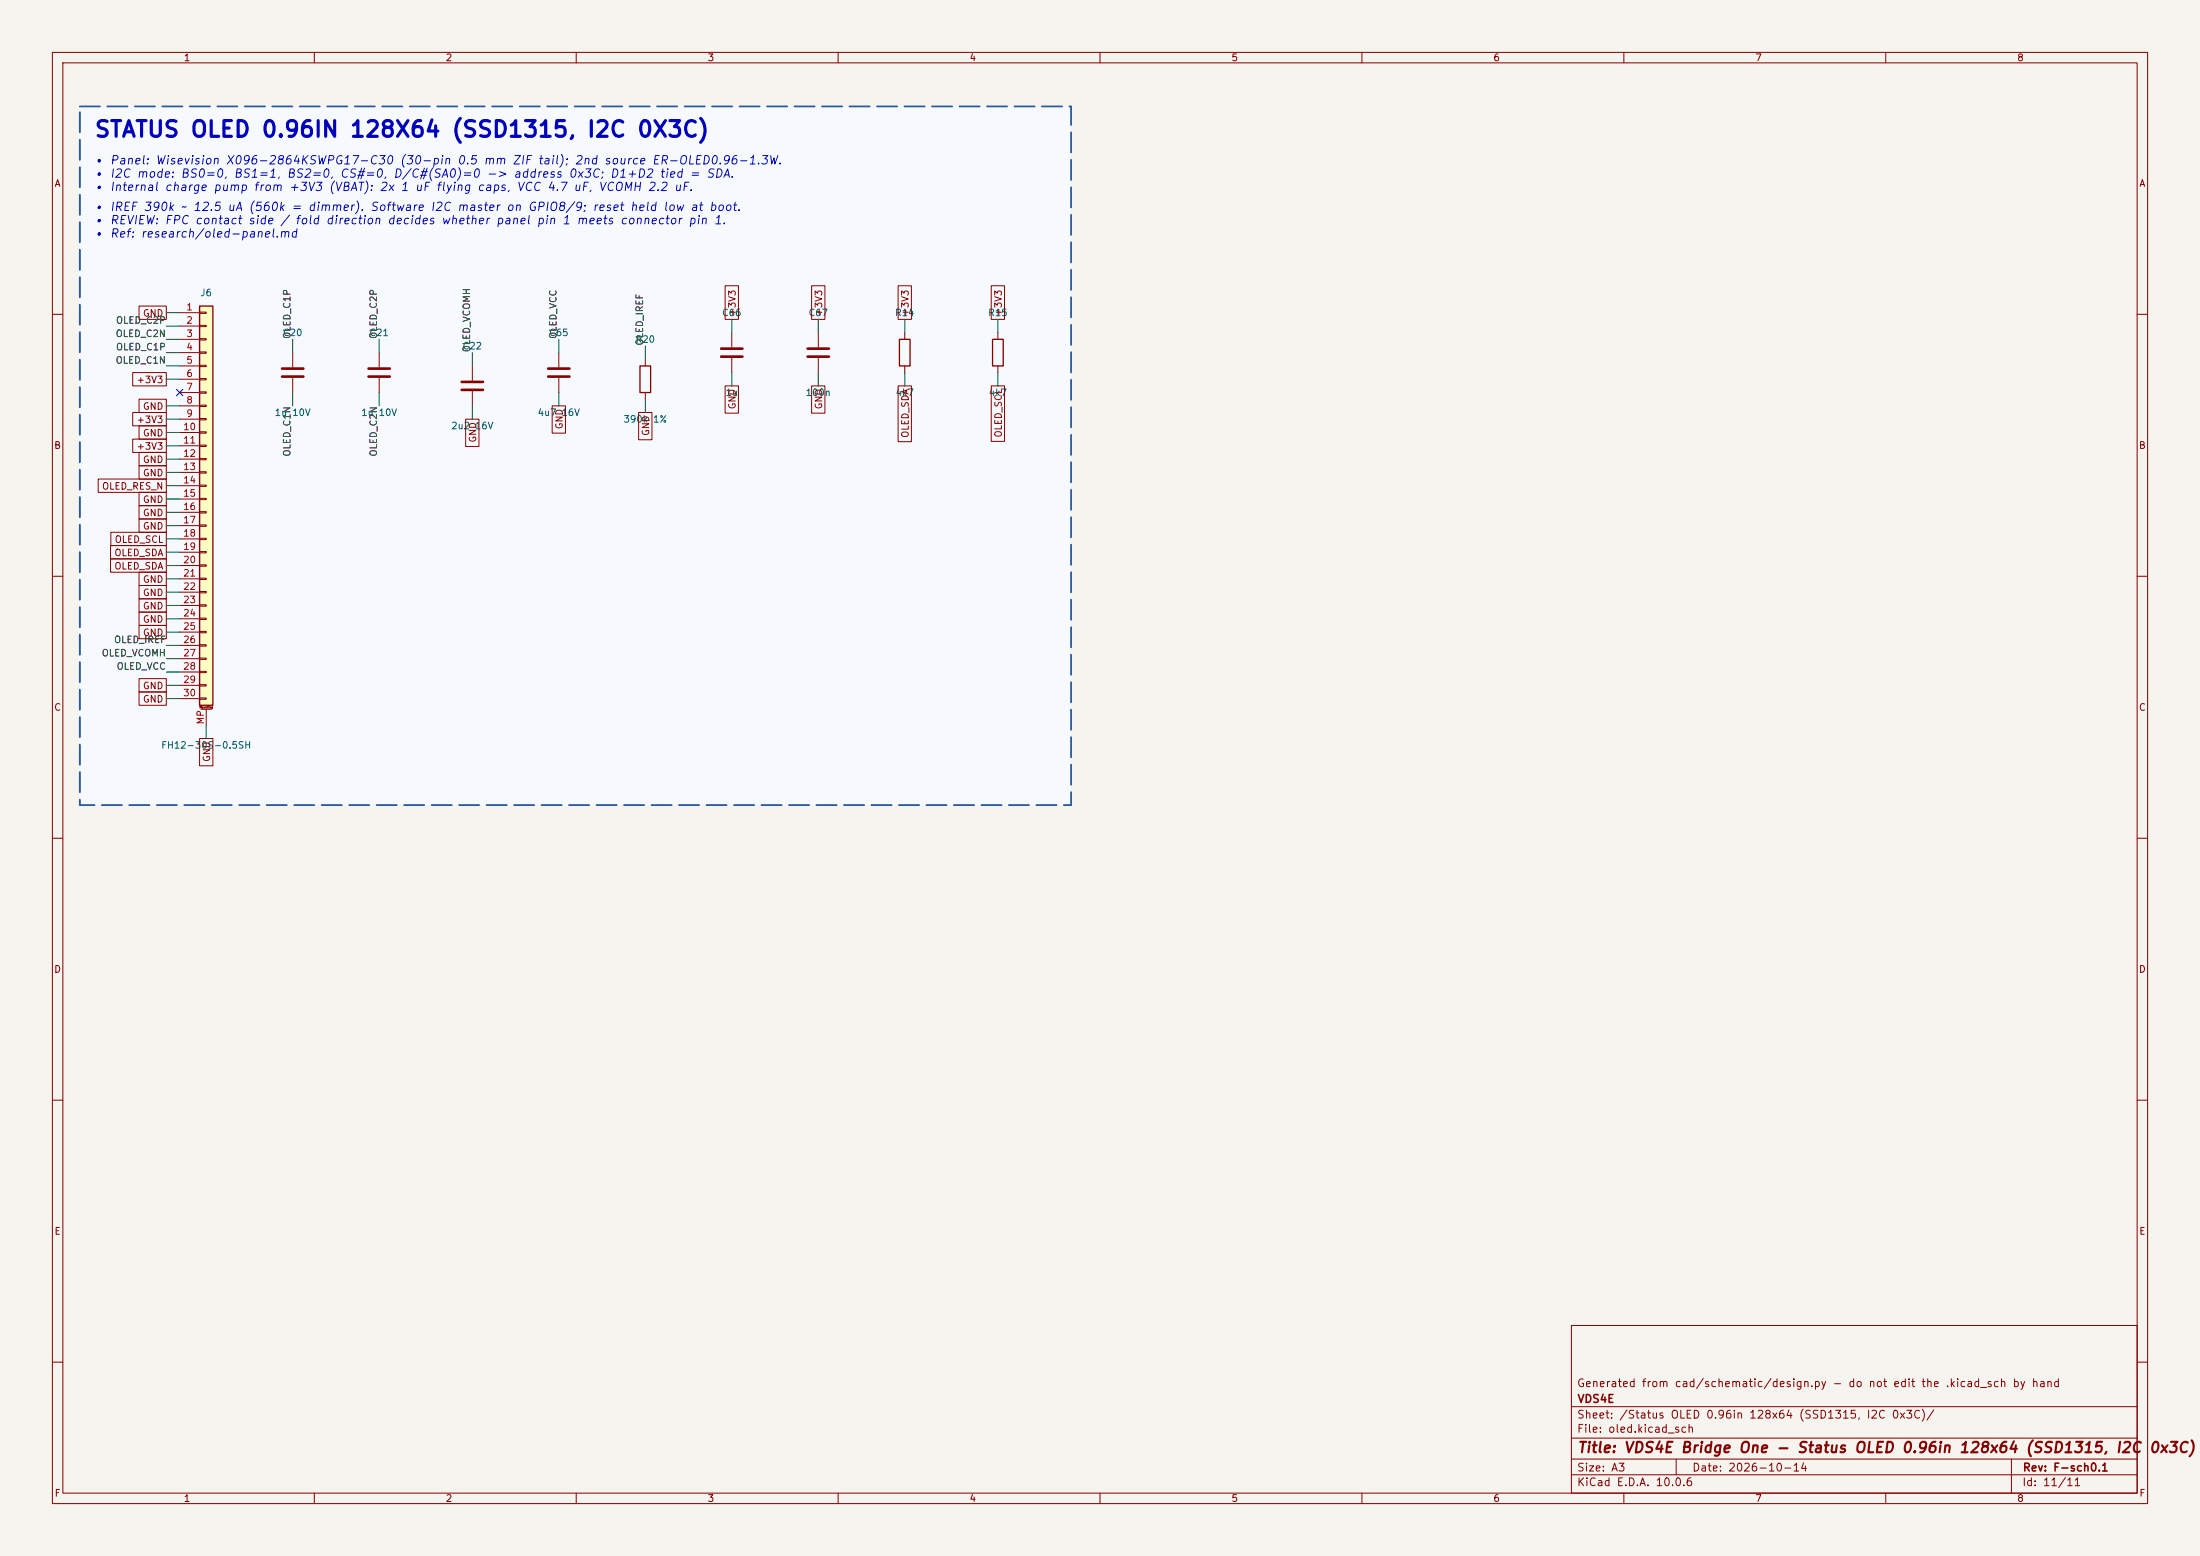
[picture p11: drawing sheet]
(kicad_sch
 (version 20260306)
 (generator "eeschema")
 (generator_version "10.0")
 (paper "A3")
 (title_block
  (title "VDS4E Bridge One - Status OLED 0.96in 128x64 (SSD1315, I2C 0x3C)")
  (date "2026-10-14")
  (rev "F-sch0.1")
  (company "VDS4E")
  (comment 1 "Generated from cad/schematic/design.py - do not edit the .kicad_sch by hand"))
 (lib_symbols
  (symbol "Connector_Generic_MountingPin:Conn_01x30_MountingPin"
   (pin_names
    (offset 1.016) (hide yes)) (exclude_from_sim no) (in_bom yes) (on_board yes)
   (in_pos_files yes)
   (duplicate_pin_numbers_are_jumpers no)
   (property "Reference" "J" (at 0 38.1 0) (show_name no) (do_not_autoplace no) (effects (font (size 1.27 1.27))))
   (property "Value" "Conn_01x30_MountingPin" (at 1.27 -40.64 0) (show_name no) (do_not_autoplace no) (effects (font (size 1.27 1.27)) (justify left)))
   (property "Footprint" "" (at 0 0 0) (show_name no) (do_not_autoplace no) (hide yes) (effects (font (size 1.27 1.27))))
   (property "Datasheet" "" (at 0 0 0) (show_name no) (do_not_autoplace no) (hide yes) (effects (font (size 1.27 1.27))))
   (property "Description" "Generic connectable mounting pin connector, single row, 01x30, script generated (kicad-library-utils/schlib/autogen/connector/)" (at 0 0 0) (show_name no) (do_not_autoplace no) (hide yes) (effects (font (size 1.27 1.27))))
   (symbol "Conn_01x30_MountingPin_1_1"
    (rectangle (start -1.27 36.83) (end 1.27 -39.37) (stroke (width 0.254) (type default)) (fill (type background)))
    (rectangle (start -1.27 35.687) (end 0 35.433) (stroke (width 0.1524) (type default)) (fill (type none)))
    (rectangle (start -1.27 33.147) (end 0 32.893) (stroke (width 0.1524) (type default)) (fill (type none)))
    (rectangle (start -1.27 30.607) (end 0 30.353) (stroke (width 0.1524) (type default)) (fill (type none)))
    (rectangle (start -1.27 28.067) (end 0 27.813) (stroke (width 0.1524) (type default)) (fill (type none)))
    (rectangle (start -1.27 25.527) (end 0 25.273) (stroke (width 0.1524) (type default)) (fill (type none)))
    (rectangle (start -1.27 22.987) (end 0 22.733) (stroke (width 0.1524) (type default)) (fill (type none)))
    (rectangle (start -1.27 20.447) (end 0 20.193) (stroke (width 0.1524) (type default)) (fill (type none)))
    (rectangle (start -1.27 17.907) (end 0 17.653) (stroke (width 0.1524) (type default)) (fill (type none)))
    (rectangle (start -1.27 15.367) (end 0 15.113) (stroke (width 0.1524) (type default)) (fill (type none)))
    (rectangle (start -1.27 12.827) (end 0 12.573) (stroke (width 0.1524) (type default)) (fill (type none)))
    (rectangle (start -1.27 10.287) (end 0 10.033) (stroke (width 0.1524) (type default)) (fill (type none)))
    (rectangle (start -1.27 7.747) (end 0 7.493) (stroke (width 0.1524) (type default)) (fill (type none)))
    (rectangle (start -1.27 5.207) (end 0 4.953) (stroke (width 0.1524) (type default)) (fill (type none)))
    (rectangle (start -1.27 2.667) (end 0 2.413) (stroke (width 0.1524) (type default)) (fill (type none)))
    (rectangle (start -1.27 0.127) (end 0 -0.127) (stroke (width 0.1524) (type default)) (fill (type none)))
    (rectangle (start -1.27 -2.413) (end 0 -2.667) (stroke (width 0.1524) (type default)) (fill (type none)))
    (rectangle (start -1.27 -4.953) (end 0 -5.207) (stroke (width 0.1524) (type default)) (fill (type none)))
    (rectangle (start -1.27 -7.493) (end 0 -7.747) (stroke (width 0.1524) (type default)) (fill (type none)))
    (rectangle (start -1.27 -10.033) (end 0 -10.287) (stroke (width 0.1524) (type default)) (fill (type none)))
    (rectangle (start -1.27 -12.573) (end 0 -12.827) (stroke (width 0.1524) (type default)) (fill (type none)))
    (rectangle (start -1.27 -15.113) (end 0 -15.367) (stroke (width 0.1524) (type default)) (fill (type none)))
    (rectangle (start -1.27 -17.653) (end 0 -17.907) (stroke (width 0.1524) (type default)) (fill (type none)))
    (rectangle (start -1.27 -20.193) (end 0 -20.447) (stroke (width 0.1524) (type default)) (fill (type none)))
    (rectangle (start -1.27 -22.733) (end 0 -22.987) (stroke (width 0.1524) (type default)) (fill (type none)))
    (rectangle (start -1.27 -25.273) (end 0 -25.527) (stroke (width 0.1524) (type default)) (fill (type none)))
    (rectangle (start -1.27 -27.813) (end 0 -28.067) (stroke (width 0.1524) (type default)) (fill (type none)))
    (rectangle (start -1.27 -30.353) (end 0 -30.607) (stroke (width 0.1524) (type default)) (fill (type none)))
    (rectangle (start -1.27 -32.893) (end 0 -33.147) (stroke (width 0.1524) (type default)) (fill (type none)))
    (rectangle (start -1.27 -35.433) (end 0 -35.687) (stroke (width 0.1524) (type default)) (fill (type none)))
    (rectangle (start -1.27 -37.973) (end 0 -38.227) (stroke (width 0.1524) (type default)) (fill (type none)))
    (polyline (pts (xy -1.016 -40.132) (xy 1.016 -40.132)) (stroke (width 0.1524) (type default)) (fill (type none)))
    (text "Mounting" (at 0 -39.751 0) (effects (font (size 0.381 0.381))))
    (pin passive line (at -5.08 35.56 0) (length 3.81) (name "Pin_1" (effects (font (size 1.27 1.27)))) (number "1" (effects (font (size 1.27 1.27)))))
    (pin passive line (at -5.08 33.02 0) (length 3.81) (name "Pin_2" (effects (font (size 1.27 1.27)))) (number "2" (effects (font (size 1.27 1.27)))))
    (pin passive line (at -5.08 30.48 0) (length 3.81) (name "Pin_3" (effects (font (size 1.27 1.27)))) (number "3" (effects (font (size 1.27 1.27)))))
    (pin passive line (at -5.08 27.94 0) (length 3.81) (name "Pin_4" (effects (font (size 1.27 1.27)))) (number "4" (effects (font (size 1.27 1.27)))))
    (pin passive line (at -5.08 25.4 0) (length 3.81) (name "Pin_5" (effects (font (size 1.27 1.27)))) (number "5" (effects (font (size 1.27 1.27)))))
    (pin passive line (at -5.08 22.86 0) (length 3.81) (name "Pin_6" (effects (font (size 1.27 1.27)))) (number "6" (effects (font (size 1.27 1.27)))))
    (pin passive line (at -5.08 20.32 0) (length 3.81) (name "Pin_7" (effects (font (size 1.27 1.27)))) (number "7" (effects (font (size 1.27 1.27)))))
    (pin passive line (at -5.08 17.78 0) (length 3.81) (name "Pin_8" (effects (font (size 1.27 1.27)))) (number "8" (effects (font (size 1.27 1.27)))))
    (pin passive line (at -5.08 15.24 0) (length 3.81) (name "Pin_9" (effects (font (size 1.27 1.27)))) (number "9" (effects (font (size 1.27 1.27)))))
    (pin passive line (at -5.08 12.7 0) (length 3.81) (name "Pin_10" (effects (font (size 1.27 1.27)))) (number "10" (effects (font (size 1.27 1.27)))))
    (pin passive line (at -5.08 10.16 0) (length 3.81) (name "Pin_11" (effects (font (size 1.27 1.27)))) (number "11" (effects (font (size 1.27 1.27)))))
    (pin passive line (at -5.08 7.62 0) (length 3.81) (name "Pin_12" (effects (font (size 1.27 1.27)))) (number "12" (effects (font (size 1.27 1.27)))))
    (pin passive line (at -5.08 5.08 0) (length 3.81) (name "Pin_13" (effects (font (size 1.27 1.27)))) (number "13" (effects (font (size 1.27 1.27)))))
    (pin passive line (at -5.08 2.54 0) (length 3.81) (name "Pin_14" (effects (font (size 1.27 1.27)))) (number "14" (effects (font (size 1.27 1.27)))))
    (pin passive line (at -5.08 0 0) (length 3.81) (name "Pin_15" (effects (font (size 1.27 1.27)))) (number "15" (effects (font (size 1.27 1.27)))))
    (pin passive line (at -5.08 -2.54 0) (length 3.81) (name "Pin_16" (effects (font (size 1.27 1.27)))) (number "16" (effects (font (size 1.27 1.27)))))
    (pin passive line (at -5.08 -5.08 0) (length 3.81) (name "Pin_17" (effects (font (size 1.27 1.27)))) (number "17" (effects (font (size 1.27 1.27)))))
    (pin passive line (at -5.08 -7.62 0) (length 3.81) (name "Pin_18" (effects (font (size 1.27 1.27)))) (number "18" (effects (font (size 1.27 1.27)))))
    (pin passive line (at -5.08 -10.16 0) (length 3.81) (name "Pin_19" (effects (font (size 1.27 1.27)))) (number "19" (effects (font (size 1.27 1.27)))))
    (pin passive line (at -5.08 -12.7 0) (length 3.81) (name "Pin_20" (effects (font (size 1.27 1.27)))) (number "20" (effects (font (size 1.27 1.27)))))
    (pin passive line (at -5.08 -15.24 0) (length 3.81) (name "Pin_21" (effects (font (size 1.27 1.27)))) (number "21" (effects (font (size 1.27 1.27)))))
    (pin passive line (at -5.08 -17.78 0) (length 3.81) (name "Pin_22" (effects (font (size 1.27 1.27)))) (number "22" (effects (font (size 1.27 1.27)))))
    (pin passive line (at -5.08 -20.32 0) (length 3.81) (name "Pin_23" (effects (font (size 1.27 1.27)))) (number "23" (effects (font (size 1.27 1.27)))))
    (pin passive line (at -5.08 -22.86 0) (length 3.81) (name "Pin_24" (effects (font (size 1.27 1.27)))) (number "24" (effects (font (size 1.27 1.27)))))
    (pin passive line (at -5.08 -25.4 0) (length 3.81) (name "Pin_25" (effects (font (size 1.27 1.27)))) (number "25" (effects (font (size 1.27 1.27)))))
    (pin passive line (at -5.08 -27.94 0) (length 3.81) (name "Pin_26" (effects (font (size 1.27 1.27)))) (number "26" (effects (font (size 1.27 1.27)))))
    (pin passive line (at -5.08 -30.48 0) (length 3.81) (name "Pin_27" (effects (font (size 1.27 1.27)))) (number "27" (effects (font (size 1.27 1.27)))))
    (pin passive line (at -5.08 -33.02 0) (length 3.81) (name "Pin_28" (effects (font (size 1.27 1.27)))) (number "28" (effects (font (size 1.27 1.27)))))
    (pin passive line (at -5.08 -35.56 0) (length 3.81) (name "Pin_29" (effects (font (size 1.27 1.27)))) (number "29" (effects (font (size 1.27 1.27)))))
    (pin passive line (at -5.08 -38.1 0) (length 3.81) (name "Pin_30" (effects (font (size 1.27 1.27)))) (number "30" (effects (font (size 1.27 1.27)))))
    (pin passive line (at 0 -43.18 90) (length 3.048) (name "MountPin" (effects (font (size 1.27 1.27)))) (number "MP" (effects (font (size 1.27 1.27))))))
   (embedded_fonts no))
  (symbol "Device:C"
   (pin_numbers (hide yes))
   (pin_names
    (offset 0.254)) (exclude_from_sim no) (in_bom yes) (on_board yes)
   (in_pos_files yes)
   (duplicate_pin_numbers_are_jumpers no)
   (property "Reference" "C" (at 0.635 2.54 0) (show_name no) (do_not_autoplace no) (effects (font (size 1.27 1.27)) (justify left)))
   (property "Value" "C" (at 0.635 -2.54 0) (show_name no) (do_not_autoplace no) (effects (font (size 1.27 1.27)) (justify left)))
   (property "Footprint" "" (at 0.9652 -3.81 0) (show_name no) (do_not_autoplace no) (hide yes) (effects (font (size 1.27 1.27))))
   (property "Datasheet" "" (at 0 0 0) (show_name no) (do_not_autoplace no) (hide yes) (effects (font (size 1.27 1.27))))
   (property "Description" "Unpolarized capacitor" (at 0 0 0) (show_name no) (do_not_autoplace no) (hide yes) (effects (font (size 1.27 1.27))))
   (symbol "C_0_1"
    (polyline (pts (xy -2.032 0.762) (xy 2.032 0.762)) (stroke (width 0.508) (type default)) (fill (type none)))
    (polyline (pts (xy -2.032 -0.762) (xy 2.032 -0.762)) (stroke (width 0.508) (type default)) (fill (type none))))
   (symbol "C_1_1"
    (pin passive line (at 0 3.81 270) (length 2.794) (name "" (effects (font (size 1.27 1.27)))) (number "1" (effects (font (size 1.27 1.27)))))
    (pin passive line (at 0 -3.81 90) (length 2.794) (name "" (effects (font (size 1.27 1.27)))) (number "2" (effects (font (size 1.27 1.27))))))
   (embedded_fonts no))
  (symbol "Device:R"
   (pin_numbers (hide yes))
   (pin_names
    (offset 0)) (exclude_from_sim no) (in_bom yes) (on_board yes)
   (in_pos_files yes)
   (duplicate_pin_numbers_are_jumpers no)
   (property "Reference" "R" (at 2.032 0 90) (show_name no) (do_not_autoplace no) (effects (font (size 1.27 1.27))))
   (property "Value" "R" (at 0 0 90) (show_name no) (do_not_autoplace no) (effects (font (size 1.27 1.27))))
   (property "Footprint" "" (at -1.778 0 90) (show_name no) (do_not_autoplace no) (hide yes) (effects (font (size 1.27 1.27))))
   (property "Datasheet" "" (at 0 0 0) (show_name no) (do_not_autoplace no) (hide yes) (effects (font (size 1.27 1.27))))
   (property "Description" "Resistor" (at 0 0 0) (show_name no) (do_not_autoplace no) (hide yes) (effects (font (size 1.27 1.27))))
   (symbol "R_0_1"
    (rectangle (start -1.016 -2.54) (end 1.016 2.54) (stroke (width 0.254) (type default)) (fill (type none))))
   (symbol "R_1_1"
    (pin passive line (at 0 3.81 270) (length 1.27) (name "" (effects (font (size 1.27 1.27)))) (number "1" (effects (font (size 1.27 1.27)))))
    (pin passive line (at 0 -3.81 90) (length 1.27) (name "" (effects (font (size 1.27 1.27)))) (number "2" (effects (font (size 1.27 1.27))))))
   (embedded_fonts no)))
 (rectangle
  (start 15.24 20.32)
  (end 204.47 153.67)
  (stroke (width 0.35) (type dash) (color 40 90 160 1))
  (fill (type color) (color 230 240 255 0.35)))
 (text "• I2C mode: BS0=0, BS1=1, BS2=0, CS#=0, D/C#(SA0)=0 -> address 0x3C; D1+D2 tied = SDA."
  (exclude_from_sim no)
  (at 17.78 34.29 0)
  (effects (font (size 1.6 1.6)
    (italic yes)) (justify left bottom)))
 (text "• Panel: Wisevision X096-2864KSWPG17-C30 (30-pin 0.5 mm ZIF tail); 2nd source ER-OLED0.96-1.3W."
  (exclude_from_sim no)
  (at 17.78 31.75 0)
  (effects (font (size 1.6 1.6)
    (italic yes)) (justify left bottom)))
 (text "• Ref: research/oled-panel.md"
  (exclude_from_sim no)
  (at 17.78 45.72 0)
  (effects (font (size 1.6 1.6)
    (italic yes)) (justify left bottom)))
 (text "• IREF 390k ~ 12.5 uA (560k = dimmer). Software I2C master on GPIO8/9; reset held low at boot."
  (exclude_from_sim no)
  (at 17.78 40.64 0)
  (effects (font (size 1.6 1.6)
    (italic yes)) (justify left bottom)))
 (text "• Internal charge pump from +3V3 (VBAT): 2x 1 uF flying caps, VCC 4.7 uF, VCOMH 2.2 uF."
  (exclude_from_sim no)
  (at 17.78 36.83 0)
  (effects (font (size 1.6 1.6)
    (italic yes)) (justify left bottom)))
 (text "STATUS OLED 0.96IN 128X64 (SSD1315, I2C 0X3C)"
  (exclude_from_sim no)
  (at 17.78 26.67 0)
  (effects (font (size 3 3)
    (bold yes)) (justify left bottom)))
 (text "• REVIEW: FPC contact side / fold direction decides whether panel pin 1 meets connector pin 1."
  (exclude_from_sim no)
  (at 17.78 43.18 0)
  (effects (font (size 1.6 1.6)
    (italic yes)) (justify left bottom)))
 (no_connect
  (at 34.29 74.93))
 (wire
  (pts (xy 39.37 138.43) (xy 39.37 140.97))
  (stroke (width 0) (type default)))
 (wire
  (pts (xy 34.29 80.01) (xy 31.75 80.01))
  (stroke (width 0) (type default)))
 (wire
  (pts (xy 34.29 113.03) (xy 31.75 113.03))
  (stroke (width 0) (type default)))
 (wire
  (pts (xy 34.29 123.19) (xy 31.75 123.19))
  (stroke (width 0) (type default)))
 (wire
  (pts (xy 72.39 67.31) (xy 72.39 64.77))
  (stroke (width 0) (type default)))
 (wire
  (pts (xy 34.29 110.49) (xy 31.75 110.49))
  (stroke (width 0) (type default)))
 (wire
  (pts (xy 34.29 64.77) (xy 31.75 64.77))
  (stroke (width 0) (type default)))
 (wire
  (pts (xy 34.29 107.95) (xy 31.75 107.95))
  (stroke (width 0) (type default)))
 (wire
  (pts (xy 34.29 90.17) (xy 31.75 90.17))
  (stroke (width 0) (type default)))
 (wire
  (pts (xy 34.29 62.23) (xy 31.75 62.23))
  (stroke (width 0) (type default)))
 (wire
  (pts (xy 34.29 118.11) (xy 31.75 118.11))
  (stroke (width 0) (type default)))
 (wire
  (pts (xy 156.21 71.12) (xy 156.21 73.66))
  (stroke (width 0) (type default)))
 (wire
  (pts (xy 34.29 92.71) (xy 31.75 92.71))
  (stroke (width 0) (type default)))
 (wire
  (pts (xy 72.39 74.93) (xy 72.39 77.47))
  (stroke (width 0) (type default)))
 (wire
  (pts (xy 34.29 120.65) (xy 31.75 120.65))
  (stroke (width 0) (type default)))
 (wire
  (pts (xy 123.19 76.2) (xy 123.19 78.74))
  (stroke (width 0) (type default)))
 (wire
  (pts (xy 55.88 74.93) (xy 55.88 77.47))
  (stroke (width 0) (type default)))
 (wire
  (pts (xy 34.29 69.85) (xy 31.75 69.85))
  (stroke (width 0) (type default)))
 (wire
  (pts (xy 190.5 71.12) (xy 190.5 73.66))
  (stroke (width 0) (type default)))
 (wire
  (pts (xy 34.29 105.41) (xy 31.75 105.41))
  (stroke (width 0) (type default)))
 (wire
  (pts (xy 106.68 67.31) (xy 106.68 64.77))
  (stroke (width 0) (type default)))
 (wire
  (pts (xy 34.29 85.09) (xy 31.75 85.09))
  (stroke (width 0) (type default)))
 (wire
  (pts (xy 172.72 63.5) (xy 172.72 60.96))
  (stroke (width 0) (type default)))
 (wire
  (pts (xy 172.72 71.12) (xy 172.72 73.66))
  (stroke (width 0) (type default)))
 (wire
  (pts (xy 34.29 67.31) (xy 31.75 67.31))
  (stroke (width 0) (type default)))
 (wire
  (pts (xy 90.17 77.47) (xy 90.17 80.01))
  (stroke (width 0) (type default)))
 (wire
  (pts (xy 123.19 68.58) (xy 123.19 66.04))
  (stroke (width 0) (type default)))
 (wire
  (pts (xy 34.29 128.27) (xy 31.75 128.27))
  (stroke (width 0) (type default)))
 (wire
  (pts (xy 90.17 69.85) (xy 90.17 67.31))
  (stroke (width 0) (type default)))
 (wire
  (pts (xy 190.5 63.5) (xy 190.5 60.96))
  (stroke (width 0) (type default)))
 (wire
  (pts (xy 34.29 130.81) (xy 31.75 130.81))
  (stroke (width 0) (type default)))
 (wire
  (pts (xy 34.29 97.79) (xy 31.75 97.79))
  (stroke (width 0) (type default)))
 (wire
  (pts (xy 34.29 95.25) (xy 31.75 95.25))
  (stroke (width 0) (type default)))
 (wire
  (pts (xy 34.29 133.35) (xy 31.75 133.35))
  (stroke (width 0) (type default)))
 (wire
  (pts (xy 34.29 82.55) (xy 31.75 82.55))
  (stroke (width 0) (type default)))
 (wire
  (pts (xy 156.21 63.5) (xy 156.21 60.96))
  (stroke (width 0) (type default)))
 (wire
  (pts (xy 34.29 100.33) (xy 31.75 100.33))
  (stroke (width 0) (type default)))
 (wire
  (pts (xy 139.7 71.12) (xy 139.7 73.66))
  (stroke (width 0) (type default)))
 (wire
  (pts (xy 34.29 77.47) (xy 31.75 77.47))
  (stroke (width 0) (type default)))
 (wire
  (pts (xy 34.29 87.63) (xy 31.75 87.63))
  (stroke (width 0) (type default)))
 (wire
  (pts (xy 139.7 63.5) (xy 139.7 60.96))
  (stroke (width 0) (type default)))
 (wire
  (pts (xy 55.88 67.31) (xy 55.88 64.77))
  (stroke (width 0) (type default)))
 (wire
  (pts (xy 34.29 72.39) (xy 31.75 72.39))
  (stroke (width 0) (type default)))
 (wire
  (pts (xy 106.68 74.93) (xy 106.68 77.47))
  (stroke (width 0) (type default)))
 (wire
  (pts (xy 34.29 115.57) (xy 31.75 115.57))
  (stroke (width 0) (type default)))
 (wire
  (pts (xy 34.29 102.87) (xy 31.75 102.87))
  (stroke (width 0) (type default)))
 (wire
  (pts (xy 34.29 59.69) (xy 31.75 59.69))
  (stroke (width 0) (type default)))
 (wire
  (pts (xy 34.29 125.73) (xy 31.75 125.73))
  (stroke (width 0) (type default)))
 (label "OLED_C2P"
  (at 31.75 62.23 180)
  (effects (font (size 1.27 1.27)) (justify right bottom)))
 (label "OLED_C2N"
  (at 72.39 77.47 270)
  (effects (font (size 1.27 1.27)) (justify right bottom)))
 (label "OLED_C2P"
  (at 72.39 64.77 90)
  (effects (font (size 1.27 1.27)) (justify left bottom)))
 (label "OLED_C1N"
  (at 31.75 69.85 180)
  (effects (font (size 1.27 1.27)) (justify right bottom)))
 (label "OLED_C2N"
  (at 31.75 64.77 180)
  (effects (font (size 1.27 1.27)) (justify right bottom)))
 (label "OLED_IREF"
  (at 123.19 66.04 90)
  (effects (font (size 1.27 1.27)) (justify left bottom)))
 (label "OLED_IREF"
  (at 31.75 123.19 180)
  (effects (font (size 1.27 1.27)) (justify right bottom)))
 (label "OLED_VCOMH"
  (at 31.75 125.73 180)
  (effects (font (size 1.27 1.27)) (justify right bottom)))
 (label "OLED_VCOMH"
  (at 90.17 67.31 90)
  (effects (font (size 1.27 1.27)) (justify left bottom)))
 (label "OLED_C1N"
  (at 55.88 77.47 270)
  (effects (font (size 1.27 1.27)) (justify right bottom)))
 (label "OLED_VCC"
  (at 31.75 128.27 180)
  (effects (font (size 1.27 1.27)) (justify right bottom)))
 (label "OLED_VCC"
  (at 106.68 64.77 90)
  (effects (font (size 1.27 1.27)) (justify left bottom)))
 (label "OLED_C1P"
  (at 55.88 64.77 90)
  (effects (font (size 1.27 1.27)) (justify left bottom)))
 (label "OLED_C1P"
  (at 31.75 67.31 180)
  (effects (font (size 1.27 1.27)) (justify right bottom)))
 (global_label "OLED_RES_N"
  (shape passive)
  (at 31.75 92.71 180)
  (effects (font (size 1.27 1.27)) (justify right))
  (property "Intersheetrefs" "${INTERSHEET_REFS}" (at 31.75 92.71 0) (hide yes) (show_name no) (do_not_autoplace no) (effects (font (size 1.27 1.27)))))
 (global_label "+3V3"
  (shape passive)
  (at 156.21 60.96 90)
  (effects (font (size 1.27 1.27)) (justify left))
  (property "Intersheetrefs" "${INTERSHEET_REFS}" (at 156.21 60.96 0) (hide yes) (show_name no) (do_not_autoplace no) (effects (font (size 1.27 1.27)))))
 (global_label "+3V3"
  (shape passive)
  (at 172.72 60.96 90)
  (effects (font (size 1.27 1.27)) (justify left))
  (property "Intersheetrefs" "${INTERSHEET_REFS}" (at 172.72 60.96 0) (hide yes) (show_name no) (do_not_autoplace no) (effects (font (size 1.27 1.27)))))
 (global_label "OLED_SDA"
  (shape passive)
  (at 31.75 107.95 180)
  (effects (font (size 1.27 1.27)) (justify right))
  (property "Intersheetrefs" "${INTERSHEET_REFS}" (at 31.75 107.95 0) (hide yes) (show_name no) (do_not_autoplace no) (effects (font (size 1.27 1.27)))))
 (global_label "GND"
  (shape passive)
  (at 106.68 77.47 270)
  (effects (font (size 1.27 1.27)) (justify right))
  (property "Intersheetrefs" "${INTERSHEET_REFS}" (at 106.68 77.47 0) (hide yes) (show_name no) (do_not_autoplace no) (effects (font (size 1.27 1.27)))))
 (global_label "+3V3"
  (shape passive)
  (at 31.75 85.09 180)
  (effects (font (size 1.27 1.27)) (justify right))
  (property "Intersheetrefs" "${INTERSHEET_REFS}" (at 31.75 85.09 0) (hide yes) (show_name no) (do_not_autoplace no) (effects (font (size 1.27 1.27)))))
 (global_label "GND"
  (shape passive)
  (at 31.75 133.35 180)
  (effects (font (size 1.27 1.27)) (justify right))
  (property "Intersheetrefs" "${INTERSHEET_REFS}" (at 31.75 133.35 0) (hide yes) (show_name no) (do_not_autoplace no) (effects (font (size 1.27 1.27)))))
 (global_label "+3V3"
  (shape passive)
  (at 190.5 60.96 90)
  (effects (font (size 1.27 1.27)) (justify left))
  (property "Intersheetrefs" "${INTERSHEET_REFS}" (at 190.5 60.96 0) (hide yes) (show_name no) (do_not_autoplace no) (effects (font (size 1.27 1.27)))))
 (global_label "GND"
  (shape passive)
  (at 31.75 87.63 180)
  (effects (font (size 1.27 1.27)) (justify right))
  (property "Intersheetrefs" "${INTERSHEET_REFS}" (at 31.75 87.63 0) (hide yes) (show_name no) (do_not_autoplace no) (effects (font (size 1.27 1.27)))))
 (global_label "OLED_SCL"
  (shape passive)
  (at 31.75 102.87 180)
  (effects (font (size 1.27 1.27)) (justify right))
  (property "Intersheetrefs" "${INTERSHEET_REFS}" (at 31.75 102.87 0) (hide yes) (show_name no) (do_not_autoplace no) (effects (font (size 1.27 1.27)))))
 (global_label "GND"
  (shape passive)
  (at 31.75 90.17 180)
  (effects (font (size 1.27 1.27)) (justify right))
  (property "Intersheetrefs" "${INTERSHEET_REFS}" (at 31.75 90.17 0) (hide yes) (show_name no) (do_not_autoplace no) (effects (font (size 1.27 1.27)))))
 (global_label "GND"
  (shape passive)
  (at 31.75 77.47 180)
  (effects (font (size 1.27 1.27)) (justify right))
  (property "Intersheetrefs" "${INTERSHEET_REFS}" (at 31.75 77.47 0) (hide yes) (show_name no) (do_not_autoplace no) (effects (font (size 1.27 1.27)))))
 (global_label "GND"
  (shape passive)
  (at 31.75 113.03 180)
  (effects (font (size 1.27 1.27)) (justify right))
  (property "Intersheetrefs" "${INTERSHEET_REFS}" (at 31.75 113.03 0) (hide yes) (show_name no) (do_not_autoplace no) (effects (font (size 1.27 1.27)))))
 (global_label "GND"
  (shape passive)
  (at 31.75 82.55 180)
  (effects (font (size 1.27 1.27)) (justify right))
  (property "Intersheetrefs" "${INTERSHEET_REFS}" (at 31.75 82.55 0) (hide yes) (show_name no) (do_not_autoplace no) (effects (font (size 1.27 1.27)))))
 (global_label "+3V3"
  (shape passive)
  (at 139.7 60.96 90)
  (effects (font (size 1.27 1.27)) (justify left))
  (property "Intersheetrefs" "${INTERSHEET_REFS}" (at 139.7 60.96 0) (hide yes) (show_name no) (do_not_autoplace no) (effects (font (size 1.27 1.27)))))
 (global_label "GND"
  (shape passive)
  (at 31.75 115.57 180)
  (effects (font (size 1.27 1.27)) (justify right))
  (property "Intersheetrefs" "${INTERSHEET_REFS}" (at 31.75 115.57 0) (hide yes) (show_name no) (do_not_autoplace no) (effects (font (size 1.27 1.27)))))
 (global_label "OLED_SDA"
  (shape passive)
  (at 31.75 105.41 180)
  (effects (font (size 1.27 1.27)) (justify right))
  (property "Intersheetrefs" "${INTERSHEET_REFS}" (at 31.75 105.41 0) (hide yes) (show_name no) (do_not_autoplace no) (effects (font (size 1.27 1.27)))))
 (global_label "GND"
  (shape passive)
  (at 123.19 78.74 270)
  (effects (font (size 1.27 1.27)) (justify right))
  (property "Intersheetrefs" "${INTERSHEET_REFS}" (at 123.19 78.74 0) (hide yes) (show_name no) (do_not_autoplace no) (effects (font (size 1.27 1.27)))))
 (global_label "GND"
  (shape passive)
  (at 156.21 73.66 270)
  (effects (font (size 1.27 1.27)) (justify right))
  (property "Intersheetrefs" "${INTERSHEET_REFS}" (at 156.21 73.66 0) (hide yes) (show_name no) (do_not_autoplace no) (effects (font (size 1.27 1.27)))))
 (global_label "GND"
  (shape passive)
  (at 31.75 118.11 180)
  (effects (font (size 1.27 1.27)) (justify right))
  (property "Intersheetrefs" "${INTERSHEET_REFS}" (at 31.75 118.11 0) (hide yes) (show_name no) (do_not_autoplace no) (effects (font (size 1.27 1.27)))))
 (global_label "GND"
  (shape passive)
  (at 90.17 80.01 270)
  (effects (font (size 1.27 1.27)) (justify right))
  (property "Intersheetrefs" "${INTERSHEET_REFS}" (at 90.17 80.01 0) (hide yes) (show_name no) (do_not_autoplace no) (effects (font (size 1.27 1.27)))))
 (global_label "GND"
  (shape passive)
  (at 31.75 97.79 180)
  (effects (font (size 1.27 1.27)) (justify right))
  (property "Intersheetrefs" "${INTERSHEET_REFS}" (at 31.75 97.79 0) (hide yes) (show_name no) (do_not_autoplace no) (effects (font (size 1.27 1.27)))))
 (global_label "GND"
  (shape passive)
  (at 31.75 59.69 180)
  (effects (font (size 1.27 1.27)) (justify right))
  (property "Intersheetrefs" "${INTERSHEET_REFS}" (at 31.75 59.69 0) (hide yes) (show_name no) (do_not_autoplace no) (effects (font (size 1.27 1.27)))))
 (global_label "+3V3"
  (shape passive)
  (at 31.75 72.39 180)
  (effects (font (size 1.27 1.27)) (justify right))
  (property "Intersheetrefs" "${INTERSHEET_REFS}" (at 31.75 72.39 0) (hide yes) (show_name no) (do_not_autoplace no) (effects (font (size 1.27 1.27)))))
 (global_label "GND"
  (shape passive)
  (at 31.75 100.33 180)
  (effects (font (size 1.27 1.27)) (justify right))
  (property "Intersheetrefs" "${INTERSHEET_REFS}" (at 31.75 100.33 0) (hide yes) (show_name no) (do_not_autoplace no) (effects (font (size 1.27 1.27)))))
 (global_label "GND"
  (shape passive)
  (at 139.7 73.66 270)
  (effects (font (size 1.27 1.27)) (justify right))
  (property "Intersheetrefs" "${INTERSHEET_REFS}" (at 139.7 73.66 0) (hide yes) (show_name no) (do_not_autoplace no) (effects (font (size 1.27 1.27)))))
 (global_label "GND"
  (shape passive)
  (at 31.75 130.81 180)
  (effects (font (size 1.27 1.27)) (justify right))
  (property "Intersheetrefs" "${INTERSHEET_REFS}" (at 31.75 130.81 0) (hide yes) (show_name no) (do_not_autoplace no) (effects (font (size 1.27 1.27)))))
 (global_label "GND"
  (shape passive)
  (at 39.37 140.97 270)
  (effects (font (size 1.27 1.27)) (justify right))
  (property "Intersheetrefs" "${INTERSHEET_REFS}" (at 39.37 140.97 0) (hide yes) (show_name no) (do_not_autoplace no) (effects (font (size 1.27 1.27)))))
 (global_label "GND"
  (shape passive)
  (at 31.75 110.49 180)
  (effects (font (size 1.27 1.27)) (justify right))
  (property "Intersheetrefs" "${INTERSHEET_REFS}" (at 31.75 110.49 0) (hide yes) (show_name no) (do_not_autoplace no) (effects (font (size 1.27 1.27)))))
 (global_label "OLED_SDA"
  (shape passive)
  (at 172.72 73.66 270)
  (effects (font (size 1.27 1.27)) (justify right))
  (property "Intersheetrefs" "${INTERSHEET_REFS}" (at 172.72 73.66 0) (hide yes) (show_name no) (do_not_autoplace no) (effects (font (size 1.27 1.27)))))
 (global_label "GND"
  (shape passive)
  (at 31.75 120.65 180)
  (effects (font (size 1.27 1.27)) (justify right))
  (property "Intersheetrefs" "${INTERSHEET_REFS}" (at 31.75 120.65 0) (hide yes) (show_name no) (do_not_autoplace no) (effects (font (size 1.27 1.27)))))
 (global_label "OLED_SCL"
  (shape passive)
  (at 190.5 73.66 270)
  (effects (font (size 1.27 1.27)) (justify right))
  (property "Intersheetrefs" "${INTERSHEET_REFS}" (at 190.5 73.66 0) (hide yes) (show_name no) (do_not_autoplace no) (effects (font (size 1.27 1.27)))))
 (global_label "GND"
  (shape passive)
  (at 31.75 95.25 180)
  (effects (font (size 1.27 1.27)) (justify right))
  (property "Intersheetrefs" "${INTERSHEET_REFS}" (at 31.75 95.25 0) (hide yes) (show_name no) (do_not_autoplace no) (effects (font (size 1.27 1.27)))))
 (global_label "+3V3"
  (shape passive)
  (at 31.75 80.01 180)
  (effects (font (size 1.27 1.27)) (justify right))
  (property "Intersheetrefs" "${INTERSHEET_REFS}" (at 31.75 80.01 0) (hide yes) (show_name no) (do_not_autoplace no) (effects (font (size 1.27 1.27)))))
 (symbol
  (lib_id "Device:C")
  (at 106.68 71.12 0)
  (unit 1)
  (body_style 1)
  (exclude_from_sim no)
  (in_bom yes)
  (on_board yes)
  (in_pos_files yes)
  (dnp no)
  (property "Reference" "C65" (at 106.68 63.5 0) (show_name no) (do_not_autoplace no) (effects (font (size 1.27 1.27))))
  (property "Value" "4u7 16V" (at 106.68 78.74 0) (show_name no) (do_not_autoplace no) (effects (font (size 1.27 1.27))))
  (property "Footprint" "Capacitor_SMD:C_0603_1608Metric" (at 106.68 71.12 0) (hide yes) (show_name no) (do_not_autoplace no) (effects (font (size 1.27 1.27))))
  (property "Datasheet" "" (at 106.68 71.12 0) (hide yes) (show_name no) (do_not_autoplace no) (effects (font (size 1.27 1.27))))
  (property "Description" "" (at 106.68 71.12 0) (show_name no) (do_not_autoplace no) (effects (font (size 1.27 1.27))))
  (pin "1")
  (pin "2"))
 (symbol
  (lib_id "Device:C")
  (at 55.88 71.12 0)
  (unit 1)
  (body_style 1)
  (exclude_from_sim no)
  (in_bom yes)
  (on_board yes)
  (in_pos_files yes)
  (dnp no)
  (property "Reference" "C20" (at 55.88 63.5 0) (show_name no) (do_not_autoplace no) (effects (font (size 1.27 1.27))))
  (property "Value" "1u 10V" (at 55.88 78.74 0) (show_name no) (do_not_autoplace no) (effects (font (size 1.27 1.27))))
  (property "Footprint" "Capacitor_SMD:C_0402_1005Metric" (at 55.88 71.12 0) (hide yes) (show_name no) (do_not_autoplace no) (effects (font (size 1.27 1.27))))
  (property "Datasheet" "" (at 55.88 71.12 0) (hide yes) (show_name no) (do_not_autoplace no) (effects (font (size 1.27 1.27))))
  (property "Description" "" (at 55.88 71.12 0) (show_name no) (do_not_autoplace no) (effects (font (size 1.27 1.27))))
  (pin "1")
  (pin "2"))
 (symbol
  (lib_id "Device:R")
  (at 172.72 67.31 0)
  (unit 1)
  (body_style 1)
  (exclude_from_sim no)
  (in_bom yes)
  (on_board yes)
  (in_pos_files yes)
  (dnp no)
  (property "Reference" "R14" (at 172.72 59.69 0) (show_name no) (do_not_autoplace no) (effects (font (size 1.27 1.27))))
  (property "Value" "4k7" (at 172.72 74.93 0) (show_name no) (do_not_autoplace no) (effects (font (size 1.27 1.27))))
  (property "Footprint" "Resistor_SMD:R_0402_1005Metric" (at 172.72 67.31 0) (hide yes) (show_name no) (do_not_autoplace no) (effects (font (size 1.27 1.27))))
  (property "Datasheet" "" (at 172.72 67.31 0) (hide yes) (show_name no) (do_not_autoplace no) (effects (font (size 1.27 1.27))))
  (property "Description" "" (at 172.72 67.31 0) (show_name no) (do_not_autoplace no) (effects (font (size 1.27 1.27))))
  (pin "1")
  (pin "2"))
 (symbol
  (lib_id "Device:R")
  (at 123.19 72.39 0)
  (unit 1)
  (body_style 1)
  (exclude_from_sim no)
  (in_bom yes)
  (on_board yes)
  (in_pos_files yes)
  (dnp no)
  (property "Reference" "R20" (at 123.19 64.77 0) (show_name no) (do_not_autoplace no) (effects (font (size 1.27 1.27))))
  (property "Value" "390k 1%" (at 123.19 80.01 0) (show_name no) (do_not_autoplace no) (effects (font (size 1.27 1.27))))
  (property "Footprint" "Resistor_SMD:R_0402_1005Metric" (at 123.19 72.39 0) (hide yes) (show_name no) (do_not_autoplace no) (effects (font (size 1.27 1.27))))
  (property "Datasheet" "" (at 123.19 72.39 0) (hide yes) (show_name no) (do_not_autoplace no) (effects (font (size 1.27 1.27))))
  (property "Description" "" (at 123.19 72.39 0) (show_name no) (do_not_autoplace no) (effects (font (size 1.27 1.27))))
  (pin "1")
  (pin "2"))
 (symbol
  (lib_id "Device:C")
  (at 156.21 67.31 0)
  (unit 1)
  (body_style 1)
  (exclude_from_sim no)
  (in_bom yes)
  (on_board yes)
  (in_pos_files yes)
  (dnp no)
  (property "Reference" "C67" (at 156.21 59.69 0) (show_name no) (do_not_autoplace no) (effects (font (size 1.27 1.27))))
  (property "Value" "100n" (at 156.21 74.93 0) (show_name no) (do_not_autoplace no) (effects (font (size 1.27 1.27))))
  (property "Footprint" "Capacitor_SMD:C_0402_1005Metric" (at 156.21 67.31 0) (hide yes) (show_name no) (do_not_autoplace no) (effects (font (size 1.27 1.27))))
  (property "Datasheet" "" (at 156.21 67.31 0) (hide yes) (show_name no) (do_not_autoplace no) (effects (font (size 1.27 1.27))))
  (property "Description" "" (at 156.21 67.31 0) (show_name no) (do_not_autoplace no) (effects (font (size 1.27 1.27))))
  (pin "1")
  (pin "2"))
 (symbol
  (lib_id "Device:C")
  (at 139.7 67.31 0)
  (unit 1)
  (body_style 1)
  (exclude_from_sim no)
  (in_bom yes)
  (on_board yes)
  (in_pos_files yes)
  (dnp no)
  (property "Reference" "C66" (at 139.7 59.69 0) (show_name no) (do_not_autoplace no) (effects (font (size 1.27 1.27))))
  (property "Value" "1u" (at 139.7 74.93 0) (show_name no) (do_not_autoplace no) (effects (font (size 1.27 1.27))))
  (property "Footprint" "Capacitor_SMD:C_0402_1005Metric" (at 139.7 67.31 0) (hide yes) (show_name no) (do_not_autoplace no) (effects (font (size 1.27 1.27))))
  (property "Datasheet" "" (at 139.7 67.31 0) (hide yes) (show_name no) (do_not_autoplace no) (effects (font (size 1.27 1.27))))
  (property "Description" "" (at 139.7 67.31 0) (show_name no) (do_not_autoplace no) (effects (font (size 1.27 1.27))))
  (pin "1")
  (pin "2"))
 (symbol
  (lib_id "Device:R")
  (at 190.5 67.31 0)
  (unit 1)
  (body_style 1)
  (exclude_from_sim no)
  (in_bom yes)
  (on_board yes)
  (in_pos_files yes)
  (dnp no)
  (property "Reference" "R15" (at 190.5 59.69 0) (show_name no) (do_not_autoplace no) (effects (font (size 1.27 1.27))))
  (property "Value" "4k7" (at 190.5 74.93 0) (show_name no) (do_not_autoplace no) (effects (font (size 1.27 1.27))))
  (property "Footprint" "Resistor_SMD:R_0402_1005Metric" (at 190.5 67.31 0) (hide yes) (show_name no) (do_not_autoplace no) (effects (font (size 1.27 1.27))))
  (property "Datasheet" "" (at 190.5 67.31 0) (hide yes) (show_name no) (do_not_autoplace no) (effects (font (size 1.27 1.27))))
  (property "Description" "" (at 190.5 67.31 0) (show_name no) (do_not_autoplace no) (effects (font (size 1.27 1.27))))
  (pin "1")
  (pin "2"))
 (symbol
  (lib_id "Device:C")
  (at 72.39 71.12 0)
  (unit 1)
  (body_style 1)
  (exclude_from_sim no)
  (in_bom yes)
  (on_board yes)
  (in_pos_files yes)
  (dnp no)
  (property "Reference" "C21" (at 72.39 63.5 0) (show_name no) (do_not_autoplace no) (effects (font (size 1.27 1.27))))
  (property "Value" "1u 10V" (at 72.39 78.74 0) (show_name no) (do_not_autoplace no) (effects (font (size 1.27 1.27))))
  (property "Footprint" "Capacitor_SMD:C_0402_1005Metric" (at 72.39 71.12 0) (hide yes) (show_name no) (do_not_autoplace no) (effects (font (size 1.27 1.27))))
  (property "Datasheet" "" (at 72.39 71.12 0) (hide yes) (show_name no) (do_not_autoplace no) (effects (font (size 1.27 1.27))))
  (property "Description" "" (at 72.39 71.12 0) (show_name no) (do_not_autoplace no) (effects (font (size 1.27 1.27))))
  (pin "1")
  (pin "2"))
 (symbol
  (lib_id "Connector_Generic_MountingPin:Conn_01x30_MountingPin")
  (at 39.37 95.25 0)
  (unit 1)
  (body_style 1)
  (exclude_from_sim no)
  (in_bom yes)
  (on_board yes)
  (in_pos_files yes)
  (dnp no)
  (property "Reference" "J6" (at 39.37 55.88 0) (show_name no) (do_not_autoplace no) (effects (font (size 1.27 1.27))))
  (property "Value" "FH12-30S-0.5SH" (at 39.37 142.24 0) (show_name no) (do_not_autoplace no) (effects (font (size 1.27 1.27))))
  (property "Footprint" "Connector_FFC-FPC:Hirose_FH12-30S-0.5SH_1x30-1MP_P0.50mm_Horizontal" (at 39.37 95.25 0) (hide yes) (show_name no) (do_not_autoplace no) (effects (font (size 1.27 1.27))))
  (property "Datasheet" "" (at 39.37 95.25 0) (hide yes) (show_name no) (do_not_autoplace no) (effects (font (size 1.27 1.27))))
  (property "Description" "" (at 39.37 95.25 0) (show_name no) (do_not_autoplace no) (effects (font (size 1.27 1.27))))
  (property "MPN" "FH12-30S-0.5SH(55)" (at 39.37 95.25 0) (hide yes) (show_name no) (do_not_autoplace no) (effects (font (size 1.27 1.27))))
  (property "Panel" "X096-2864KSWPG17-C30 (LCSC C18723027)" (at 39.37 95.25 0) (hide yes) (show_name no) (do_not_autoplace no) (effects (font (size 1.27 1.27))))
  (pin "1")
  (pin "10")
  (pin "11")
  (pin "12")
  (pin "13")
  (pin "14")
  (pin "15")
  (pin "16")
  (pin "17")
  (pin "18")
  (pin "19")
  (pin "2")
  (pin "20")
  (pin "21")
  (pin "22")
  (pin "23")
  (pin "24")
  (pin "25")
  (pin "26")
  (pin "27")
  (pin "28")
  (pin "29")
  (pin "3")
  (pin "30")
  (pin "4")
  (pin "5")
  (pin "6")
  (pin "7")
  (pin "8")
  (pin "9")
  (pin "MP"))
 (symbol
  (lib_id "Device:C")
  (at 90.17 73.66 0)
  (unit 1)
  (body_style 1)
  (exclude_from_sim no)
  (in_bom yes)
  (on_board yes)
  (in_pos_files yes)
  (dnp no)
  (property "Reference" "C22" (at 90.17 66.04 0) (show_name no) (do_not_autoplace no) (effects (font (size 1.27 1.27))))
  (property "Value" "2u2 16V" (at 90.17 81.28 0) (show_name no) (do_not_autoplace no) (effects (font (size 1.27 1.27))))
  (property "Footprint" "Capacitor_SMD:C_0402_1005Metric" (at 90.17 73.66 0) (hide yes) (show_name no) (do_not_autoplace no) (effects (font (size 1.27 1.27))))
  (property "Datasheet" "" (at 90.17 73.66 0) (hide yes) (show_name no) (do_not_autoplace no) (effects (font (size 1.27 1.27))))
  (property "Description" "" (at 90.17 73.66 0) (show_name no) (do_not_autoplace no) (effects (font (size 1.27 1.27))))
  (pin "1")
  (pin "2")))
